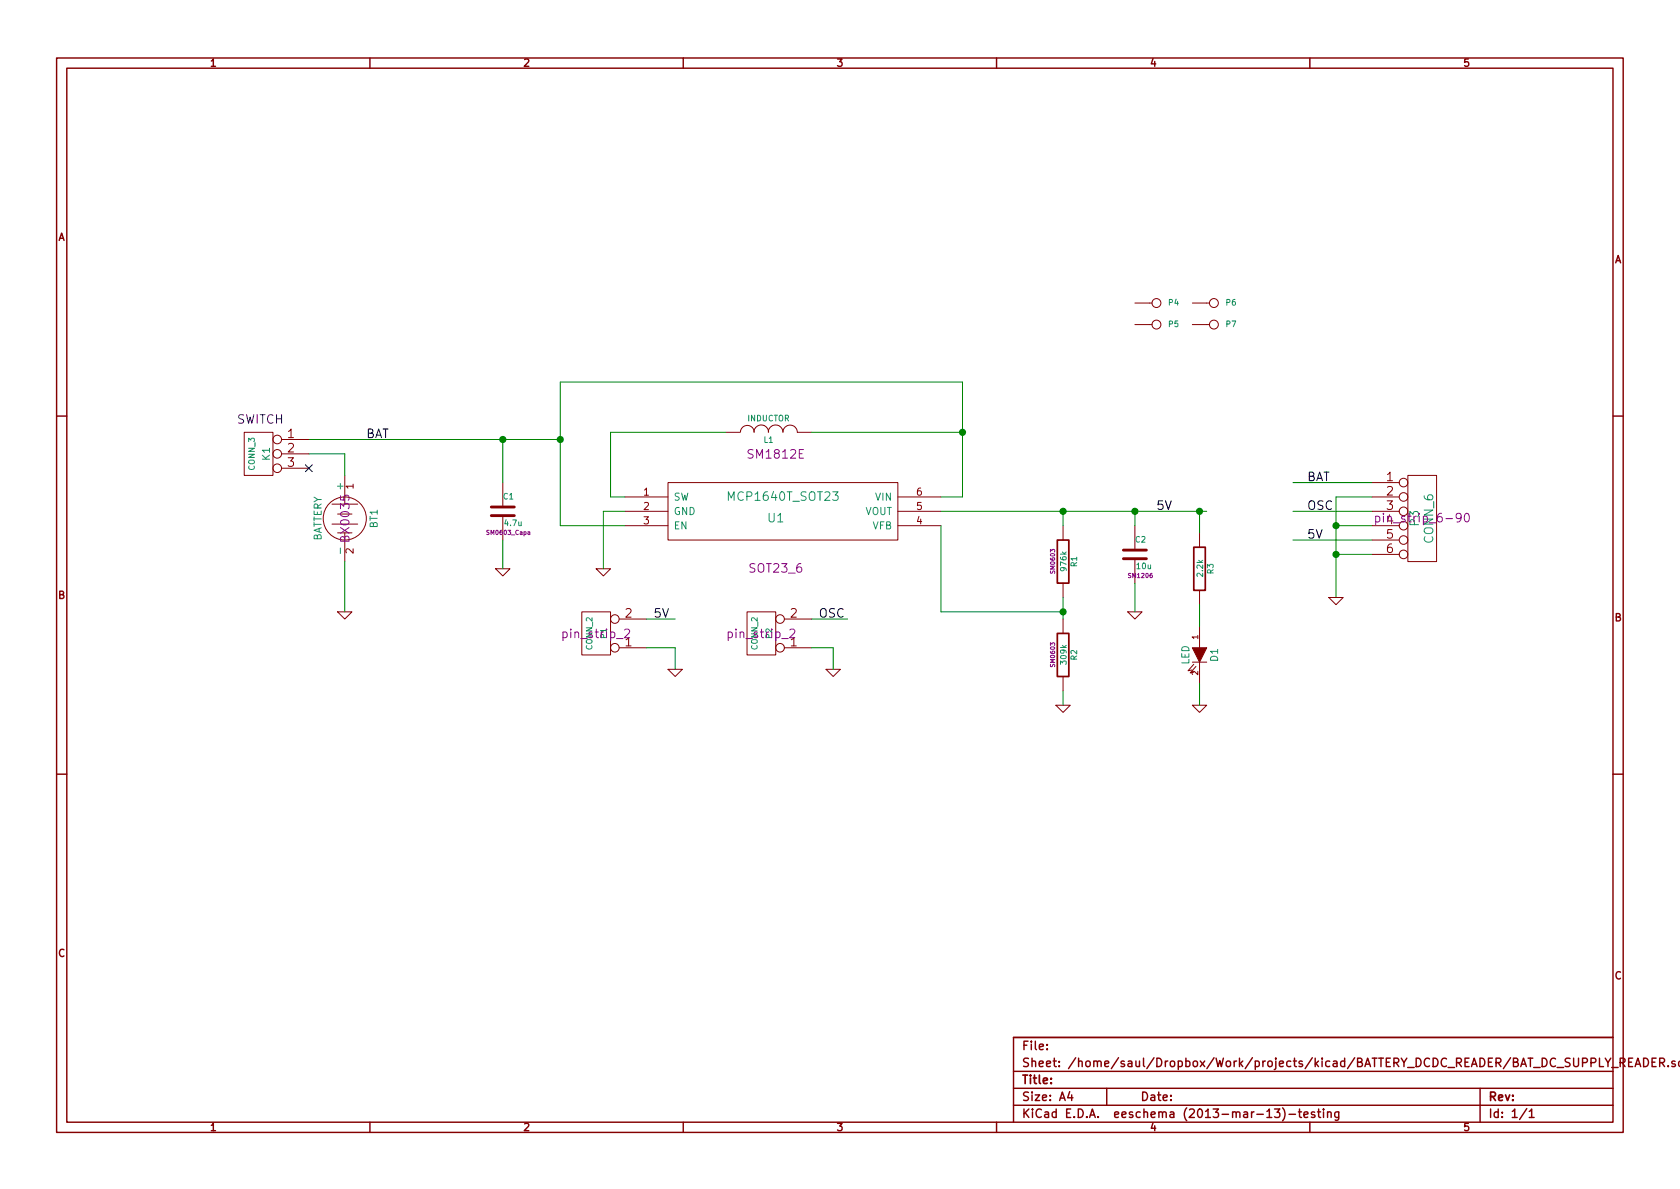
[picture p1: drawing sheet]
EESchema Schematic File Version 2
LIBS:power
LIBS:device
LIBS:transistors
LIBS:conn
LIBS:linear
LIBS:regul
LIBS:74xx
LIBS:cmos4000
LIBS:adc-dac
LIBS:memory
LIBS:xilinx
LIBS:special
LIBS:microcontrollers
LIBS:dsp
LIBS:microchip
LIBS:analog_switches
LIBS:motorola
LIBS:texas
LIBS:intel
LIBS:audio
LIBS:interface
LIBS:digital-audio
LIBS:philips
LIBS:display
LIBS:cypress
LIBS:siliconi
LIBS:opto
LIBS:atmel
LIBS:contrib
LIBS:valves
LIBS:SAUL
LIBS:BAT_DC_SUPPLY_READER-cache
EELAYER 24 0
EELAYER END
$Descr A4 11693 8268
encoding utf-8
Sheet 1 1
Title ""
Date ""
Rev ""
Comp ""
Comment1 ""
Comment2 ""
Comment3 ""
Comment4 ""
$EndDescr
$Comp
L C C1
U 1 1
P 3500 3550
F 0 "C1" H 3500 3650 40  0000 L CNN
F 1 "4.7u" H 3506 3465 40  0000 L CNN
F 2 "SM0603_Capa" H 3538 3400 30  0000 C CNN
F 3 "" H 3500 3550 60  0000 C CNN
	1    3500 3550
	1    0    0    -1  
$EndComp
$Comp
L CONN_2 P1
U 1 1
P 4150 4400
F 0 "P1" V 4100 4400 40  0000 C CNN
F 1 "CONN_2" V 4200 4400 40  0000 C CNN
F 2 "pin_strip_2" H 4150 4400 60  0000 C CNN
F 3 "" H 4150 4400 60  0000 C CNN
	1    4150 4400
	-1   0    0    1   
$EndComp
$Comp
L BATTERY BT1
U 1 1
P 2400 3600
F 0 "BT1" H 2400 3800 50  0000 C CNN
F 1 "BATTERY" H 2400 3410 50  0000 C CNN
F 2 "BX0035" H 2400 3600 60  0000 C CNN
F 3 "" H 2400 3600 60  0000 C CNN
	1    2400 3600
	0    1    1    0   
$EndComp
$Comp
L GND #PWR1
U 1 1
P 2400 4250
F 0 "#PWR1" H 2400 4250 30  0001 C CNN
F 1 "GND" H 2400 4180 30  0001 C CNN
F 2 "" H 2400 4250 60  0000 C CNN
F 3 "" H 2400 4250 60  0000 C CNN
	1    2400 4250
	1    0    0    -1  
$EndComp
Wire Wire Line
	2400 3900 2400 4250
Wire Wire Line
	2400 3150 2400 3300
Wire Wire Line
	2150 3050 3900 3050
Wire Wire Line
	3500 3050 3500 3350
$Comp
L GND #PWR2
U 1 1
P 3500 3950
F 0 "#PWR2" H 3500 3950 30  0001 C CNN
F 1 "GND" H 3500 3880 30  0001 C CNN
F 2 "" H 3500 3950 60  0000 C CNN
F 3 "" H 3500 3950 60  0000 C CNN
	1    3500 3950
	1    0    0    -1  
$EndComp
Wire Wire Line
	3500 3750 3500 3950
$Comp
L MCP1640T_SOT23 U1
U 1 1
P 5400 3950
F 0 "U1" H 5400 4300 60  0000 C CNN
F 1 "MCP1640T_SOT23" H 5450 4450 60  0000 C CNN
F 2 "SOT23_6" H 5400 3950 60  0000 C CNN
F 3 "" H 5400 3950 60  0000 C CNN
	1    5400 3950
	1    0    0    -1  
$EndComp
$Comp
L GND #PWR3
U 1 1
P 4200 3950
F 0 "#PWR3" H 4200 3950 30  0001 C CNN
F 1 "GND" H 4200 3880 30  0001 C CNN
F 2 "" H 4200 3950 60  0000 C CNN
F 3 "" H 4200 3950 60  0000 C CNN
	1    4200 3950
	1    0    0    -1  
$EndComp
Wire Wire Line
	4350 3550 4200 3550
Wire Wire Line
	4200 3550 4200 3950
Wire Wire Line
	3900 3650 4350 3650
Wire Wire Line
	3900 2650 3900 3650
Connection ~ 3500 3050
$Comp
L INDUCTOR L1
U 1 1
P 5350 3000
F 0 "L1" V 5300 3000 40  0000 C CNN
F 1 "INDUCTOR" V 5450 3000 40  0000 C CNN
F 2 "SM1812E" V 5200 2950 60  0000 C CNN
F 3 "" H 5350 3000 60  0000 C CNN
	1    5350 3000
	0    -1   -1   0   
$EndComp
Wire Wire Line
	4350 3450 4250 3450
Wire Wire Line
	4250 3450 4250 3000
Wire Wire Line
	4250 3000 5050 3000
Wire Wire Line
	5650 3000 6700 3000
Wire Wire Line
	6700 2650 6700 3450
Wire Wire Line
	6700 3450 6550 3450
Wire Wire Line
	6700 2650 3900 2650
Connection ~ 3900 3050
Connection ~ 6700 3000
$Comp
L R R1
U 1 1
P 7400 3900
F 0 "R1" V 7480 3900 40  0000 C CNN
F 1 "976k" V 7407 3901 40  0000 C CNN
F 2 "SM0603" V 7330 3900 30  0000 C CNN
F 3 "" H 7400 3900 30  0000 C CNN
	1    7400 3900
	1    0    0    -1  
$EndComp
$Comp
L R R2
U 1 1
P 7400 4550
F 0 "R2" V 7480 4550 40  0000 C CNN
F 1 "309k" V 7407 4551 40  0000 C CNN
F 2 "SM0603" V 7330 4550 30  0000 C CNN
F 3 "" H 7400 4550 30  0000 C CNN
	1    7400 4550
	1    0    0    -1  
$EndComp
$Comp
L GND #PWR6
U 1 1
P 7400 4900
F 0 "#PWR6" H 7400 4900 30  0001 C CNN
F 1 "GND" H 7400 4830 30  0001 C CNN
F 2 "" H 7400 4900 60  0000 C CNN
F 3 "" H 7400 4900 60  0000 C CNN
	1    7400 4900
	1    0    0    -1  
$EndComp
Wire Wire Line
	7400 4800 7400 4900
Wire Wire Line
	7400 4150 7400 4300
Wire Wire Line
	7400 3650 7400 3550
Wire Wire Line
	6550 3550 8400 3550
Wire Wire Line
	6550 3650 6550 4250
Wire Wire Line
	6550 4250 7400 4250
Connection ~ 7400 4250
$Comp
L C C2
U 1 1
P 7900 3850
F 0 "C2" H 7900 3950 40  0000 L CNN
F 1 "10u" H 7906 3765 40  0000 L CNN
F 2 "SM1206" H 7938 3700 30  0000 C CNN
F 3 "" H 7900 3850 60  0000 C CNN
	1    7900 3850
	1    0    0    -1  
$EndComp
Connection ~ 7400 3550
Wire Wire Line
	7900 3650 7900 3550
Connection ~ 7900 3550
$Comp
L GND #PWR7
U 1 1
P 7900 4250
F 0 "#PWR7" H 7900 4250 30  0001 C CNN
F 1 "GND" H 7900 4180 30  0001 C CNN
F 2 "" H 7900 4250 60  0000 C CNN
F 3 "" H 7900 4250 60  0000 C CNN
	1    7900 4250
	1    0    0    -1  
$EndComp
Wire Wire Line
	7900 4050 7900 4250
$Comp
L CONN_2 P2
U 1 1
P 5300 4400
F 0 "P2" V 5250 4400 40  0000 C CNN
F 1 "CONN_2" V 5350 4400 40  0000 C CNN
F 2 "pin_strip_2" H 5300 4400 60  0000 C CNN
F 3 "" H 5300 4400 60  0000 C CNN
	1    5300 4400
	-1   0    0    1   
$EndComp
Text Label 8050 3550 0    60   ~ 0
5V
$Comp
L GND #PWR4
U 1 1
P 4700 4650
F 0 "#PWR4" H 4700 4650 30  0001 C CNN
F 1 "GND" H 4700 4580 30  0001 C CNN
F 2 "" H 4700 4650 60  0000 C CNN
F 3 "" H 4700 4650 60  0000 C CNN
	1    4700 4650
	1    0    0    -1  
$EndComp
$Comp
L GND #PWR5
U 1 1
P 5800 4650
F 0 "#PWR5" H 5800 4650 30  0001 C CNN
F 1 "GND" H 5800 4580 30  0001 C CNN
F 2 "" H 5800 4650 60  0000 C CNN
F 3 "" H 5800 4650 60  0000 C CNN
	1    5800 4650
	1    0    0    -1  
$EndComp
Wire Wire Line
	5650 4500 5800 4500
Wire Wire Line
	5800 4500 5800 4650
Wire Wire Line
	4500 4500 4700 4500
Wire Wire Line
	4700 4500 4700 4650
Wire Wire Line
	4500 4300 4700 4300
Wire Wire Line
	5650 4300 5900 4300
Text Label 4550 4300 0    60   ~ 0
5V
Text Label 5700 4300 0    60   ~ 0
OSC
Wire Wire Line
	9550 3550 9000 3550
Wire Wire Line
	9550 3750 9000 3750
Wire Wire Line
	9550 3650 9300 3650
Wire Wire Line
	9300 3450 9300 4150
Wire Wire Line
	9550 3850 9300 3850
Connection ~ 9300 3850
$Comp
L GND #PWR9
U 1 1
P 9300 4150
F 0 "#PWR9" H 9300 4150 30  0001 C CNN
F 1 "GND" H 9300 4080 30  0001 C CNN
F 2 "" H 9300 4150 60  0000 C CNN
F 3 "" H 9300 4150 60  0000 C CNN
	1    9300 4150
	1    0    0    -1  
$EndComp
Text Label 9100 3550 0    60   ~ 0
OSC
Text Label 9100 3750 0    60   ~ 0
5V
$Comp
L CONN_6 P3
U 1 1
P 9900 3600
F 0 "P3" V 9850 3600 60  0000 C CNN
F 1 "CONN_6" V 9950 3600 60  0000 C CNN
F 2 "pin_strip_6-90" H 9900 3600 60  0000 C CNN
F 3 "" H 9900 3600 60  0000 C CNN
	1    9900 3600
	1    0    0    -1  
$EndComp
Wire Wire Line
	9550 3450 9300 3450
Connection ~ 9300 3650
Text Label 2550 3050 0    60   ~ 0
BAT
Wire Wire Line
	9550 3350 9000 3350
Text Label 9100 3350 0    60   ~ 0
BAT
$Comp
L CONN_3 K1
U 1 1
P 1800 3150
F 0 "K1" V 1750 3150 50  0000 C CNN
F 1 "CONN_3" V 1850 3150 40  0000 C CNN
F 2 "" H 1800 3150 60  0000 C CNN
F 3 "" H 1800 3150 60  0000 C CNN
	1    1800 3150
	-1   0    0    -1  
$EndComp
NoConn ~ 2150 3250
Wire Wire Line
	2150 3150 2400 3150
Text Notes 1650 2950 0    60   ~ 0
SWITCH
$Comp
L R R3
U 1 1
P 8350 3950
F 0 "R3" V 8430 3950 40  0000 C CNN
F 1 "2.2k" V 8357 3951 40  0000 C CNN
F 2 "" V 8280 3950 30  0000 C CNN
F 3 "" H 8350 3950 30  0000 C CNN
	1    8350 3950
	1    0    0    -1  
$EndComp
$Comp
L LED D1
U 1 1
P 8350 4550
F 0 "D1" H 8350 4650 50  0000 C CNN
F 1 "LED" H 8350 4450 50  0000 C CNN
F 2 "" H 8350 4550 60  0000 C CNN
F 3 "" H 8350 4550 60  0000 C CNN
	1    8350 4550
	0    1    1    0   
$EndComp
$Comp
L GND #PWR8
U 1 1
P 8350 4900
F 0 "#PWR8" H 8350 4900 30  0001 C CNN
F 1 "GND" H 8350 4830 30  0001 C CNN
F 2 "" H 8350 4900 60  0000 C CNN
F 3 "" H 8350 4900 60  0000 C CNN
	1    8350 4900
	1    0    0    -1  
$EndComp
Wire Wire Line
	8350 4750 8350 4900
Wire Wire Line
	8350 4200 8350 4350
Wire Wire Line
	8350 3700 8350 3550
Connection ~ 8350 3550
$Comp
L CONN_1 P4
U 1 1
P 8050 2100
F 0 "P4" H 8130 2100 40  0000 L CNN
F 1 "CONN_1" H 8050 2155 30  0001 C CNN
F 2 "" H 8050 2100 60  0000 C CNN
F 3 "" H 8050 2100 60  0000 C CNN
	1    8050 2100
	1    0    0    -1  
$EndComp
$Comp
L CONN_1 P5
U 1 1
P 8050 2250
F 0 "P5" H 8130 2250 40  0000 L CNN
F 1 "CONN_1" H 8050 2305 30  0001 C CNN
F 2 "" H 8050 2250 60  0000 C CNN
F 3 "" H 8050 2250 60  0000 C CNN
	1    8050 2250
	1    0    0    -1  
$EndComp
$Comp
L CONN_1 P6
U 1 1
P 8450 2100
F 0 "P6" H 8530 2100 40  0000 L CNN
F 1 "CONN_1" H 8450 2155 30  0001 C CNN
F 2 "" H 8450 2100 60  0000 C CNN
F 3 "" H 8450 2100 60  0000 C CNN
	1    8450 2100
	1    0    0    -1  
$EndComp
$Comp
L CONN_1 P7
U 1 1
P 8450 2250
F 0 "P7" H 8530 2250 40  0000 L CNN
F 1 "CONN_1" H 8450 2305 30  0001 C CNN
F 2 "" H 8450 2250 60  0000 C CNN
F 3 "" H 8450 2250 60  0000 C CNN
	1    8450 2250
	1    0    0    -1  
$EndComp
$EndSCHEMATC
